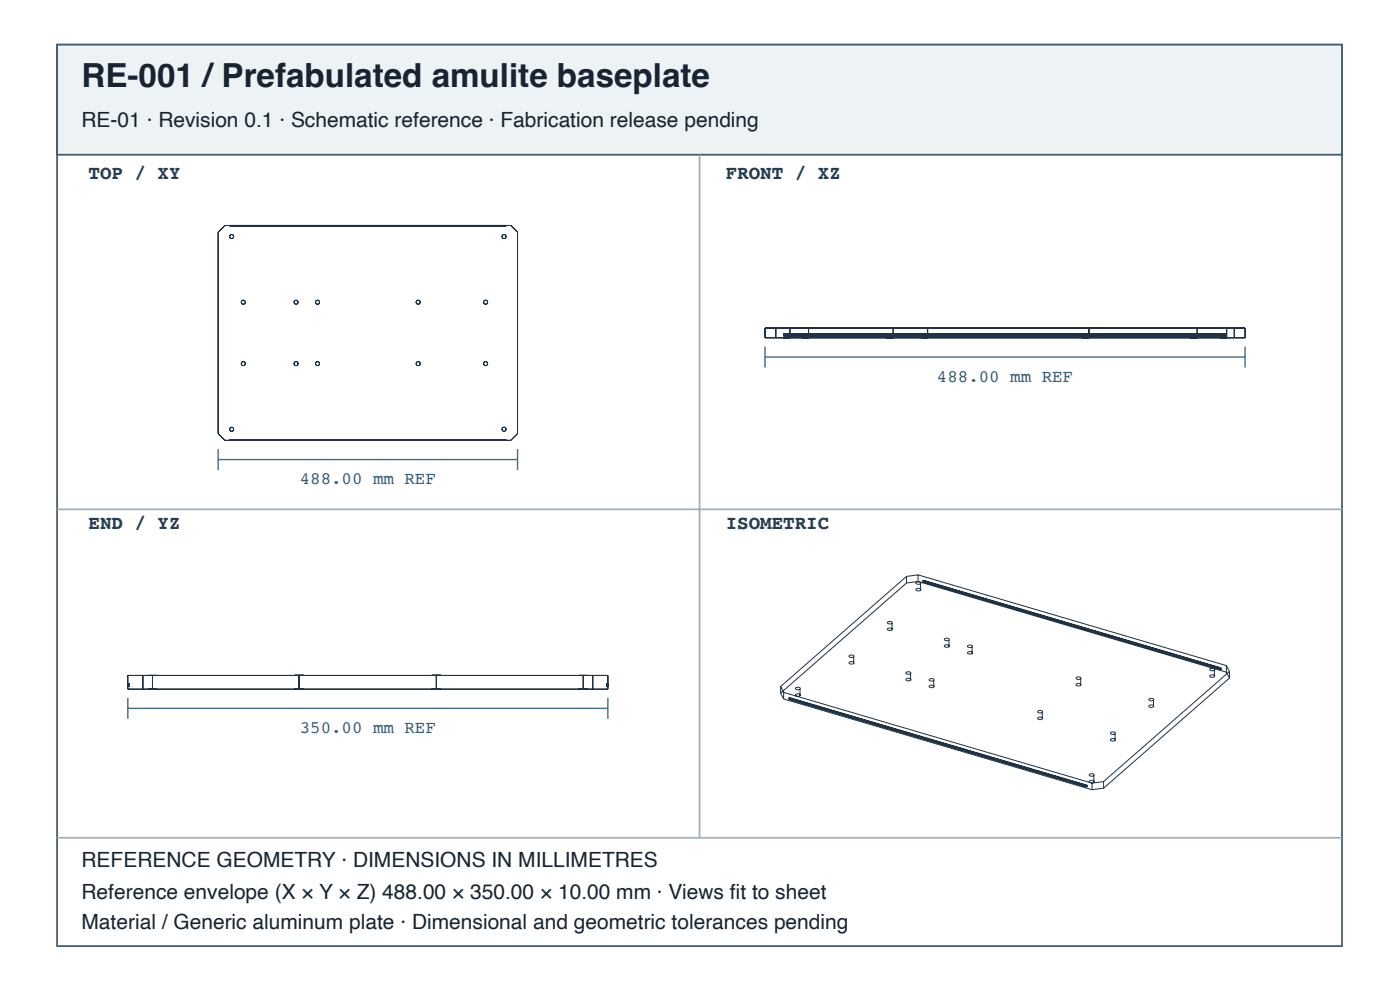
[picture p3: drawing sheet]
<svg xmlns="http://www.w3.org/2000/svg" width="297mm" height="210mm" viewBox="0 0 297 210" stroke-linecap="round" stroke-linejoin="round" font-family="sans-serif">
<path d="M12.1 9.5h272.6v191.1h-272.6z" fill="none" stroke="#405a70" stroke-width=".37"/>
<path d="M12.1 9.5h272.6v23.3h-272.6z" fill="#edf2f5"/>
<path d="M12.1 9.5h272.6v23.3h-272.6z" fill="none" stroke="#405a70" stroke-width=".37"/>
<path d="M148.4 32.8v144.8M12.1 108h272.6M12.1 177.6h272.6" fill="none" stroke="#9daebc" stroke-width=".37"/>
<g fill="none" stroke="#203246" stroke-width=".21">
<path d="M47.7 47.8h60.7l1.4 1.4v42.7l-1.4 1.5h-60.7l-1.4-1.5v-42.7zM48.8 47.8v.1h58.5v-.1M162.3 69.5h101.8v2.1h-101.8zM164.6 69.5v2.1M166.2 71.6h1.4zM166.2 69.5h1.4zM166.3 70.8h93.9v.4h-93.9zM167.6 69.5v2.1M170.2 71.6h1.3zM170.2 69.5h1.3zM171.5 69.5v2.1M188.1 71.6h1.4z"/>
<path d="M188.1 69.5h1.4zM189.5 69.5v2.1M195.4 71.6h1.4zM195.4 69.5h1.4zM196.8 69.5v2.1M229.7 71.6h1.3zM229.7 69.5h1.3zM231 69.5v2.1M252.6 71.6h1.4zM252.6 69.5h1.4zM254 69.5v2.1M258.9 71.6h1.3z"/>
<path d="M258.9 69.5h1.3zM260.2 69.5v2.1M261.8 69.5v2.1M48.8 93.4v-.2h58.5v.2M180.1 139l.5-.1 .6 .1a.54 .54 0 0 1-.6 .4 .54 .54 0 0 1-.5-.4zM181.1 139.3v1.4M188.3 133.3l.5-.2 .5 .2a.54 .54 0 0 1-.5 .4 .54 .54 0 0 1-.5-.4zM188.3 131.9l.5-.2 .5 .2a.54 .54 0 0 1-.5 .4 .54 .54 0 0 1-.5-.4zM189.3 132.1v1.4M192.3 122.2v1.4M192.3 123.6l-26.7 23.4M192.3 122.2l-26.7 23.4"/>
<path d="M194.3 124.9l.5-.2 .5 .2a.54 .54 0 0 1-.5 .4 .54 .54 0 0 1-.5-.4zM194.3 123.5l.5-.2 .5 .2a.54 .54 0 0 1-.5 .4 .54 .54 0 0 1-.5-.4zM194.8 123.3l-2.5 .3M194.8 123.3l65.4 19.2M194.8 121.9l-2.5 .3M194.8 121.9l65.4 19.2M194.8 121.9v1.4M195.3 123.7v1.4M195.8 123.4l63.2 18.6M195.8 123.1l63.2 18.6M195.8 123.1v.3M195.9 123.3l63.2 18.6"/>
<path d="M195.9 123l63.2 18.6M195.9 123v.3M195.9 123.3l-.1 .1M195.9 123l-.1 .1M200.4 136.9l.5-.2 .5 .2a.54 .54 0 0 1-.5 .3 .54 .54 0 0 1-.5-.3zM200.4 135.5l.5-.2 .5 .2a.54 .54 0 0 1-.5 .3 .54 .54 0 0 1-.5-.3zM201.3 135.7v1.4M205.3 138.3l.5-.2 .5 .2a.54 .54 0 0 1-.5 .4 .54 .54 0 0 1-.5-.4zM205.3 136.9l.5-.2 .5 .2a.54 .54 0 0 1-.5 .4 .54 .54 0 0 1-.5-.4zM206.2 137.1v1.4M27.1 143.2h101.9v2.9h-101.9zM27.1 144.9h.3v.6h-.3"/>
<path d="M30.3 143.2v2.9M31.4 146.1h1.9zM31.4 143.2h1.9zM32.4 143.2v2.9M62.5 146.1h1.9zM62.5 143.2h1.9zM63.5 143.2v2.9M91.6 146.1h1.9zM91.6 143.2h1.9zM92.6 143.2v2.9M122.8 146.1h1.9zM122.8 143.2h1.9z"/>
<path d="M123.7 143.2v2.9M125.8 143.2v2.9M129 144.9h-.3v.6h.3M165.6 145.6v1.4M165.6 147l.7 1.2M165.6 145.6l.7 1.2M166.3 146.8v1.4M166.3 148.2l65.4 19.2M166.3 146.8l65.4 19.2M167.4 148v.2M167.4 148l63.2 18.5M167.4 148.2l63.2 18.6"/>
<path d="M167.5 147.9l-.1 .1M167.5 147.9v.3M167.5 148.2h-.1M167.5 147.9l63.1 18.6M167.5 148.2l63.1 18.6M168.8 147.3l.5-.2 .5 .2a.54 .54 0 0 1-.5 .3 .54 .54 0 0 1-.5-.3zM168.8 145.9l.5-.2 .5 .2a.54 .54 0 0 1-.5 .3 .54 .54 0 0 1-.5-.3zM169.7 146.1v1.4M180.1 140.4l.5-.1 .6 .1a.54 .54 0 0 1-.6 .4 .54 .54 0 0 1-.5-.4zM192.2 144l.5-.2 .5 .2a.54 .54 0 0 1-.5 .4 .54 .54 0 0 1-.5-.4zM192.2 142.6l.5-.2 .5 .2a.54 .54 0 0 1-.5 .4 .54 .54 0 0 1-.5-.4zM193.2 142.8v1.4"/>
<path d="M197.1 145.4l.5-.1 .5 .1a.54 .54 0 0 1-.5 .4 .54 .54 0 0 1-.5-.4zM197.1 144l.5-.1 .5 .1a.54 .54 0 0 1-.5 .4 .54 .54 0 0 1-.5-.4zM198.1 144.3v1.4M220.2 152.2l.5-.2 .5 .2a.54 .54 0 0 1-.5 .4 .54 .54 0 0 1-.5-.4zM220.2 150.8l.5-.2 .5 .2a.54 .54 0 0 1-.5 .4 .54 .54 0 0 1-.5-.4zM221.1 151v1.4M228.3 145.1l.5-.2 .5 .2a.54 .54 0 0 1-.5 .4 .54 .54 0 0 1-.5-.4zM228.3 143.7l.5-.2 .5 .2a.54 .54 0 0 1-.5 .4 .54 .54 0 0 1-.5-.4zM229.3 143.9v1.4M235.6 156.8l.5-.2 .5 .2a.54 .54 0 0 1-.5 .3 .54 .54 0 0 1-.5-.3zM235.6 155.4l.5-.2 .5 .2a.54 .54 0 0 1-.5 .3 .54 .54 0 0 1-.5-.3zM236.6 155.6v1.4"/>
<path d="M243.7 149.6l.6-.2 .5 .2a.54 .54 0 0 1-.6 .4 .54 .54 0 0 1-.5-.4zM243.7 148.2l.6-.1 .5 .1a.54 .54 0 0 1-.6 .4 .54 .54 0 0 1-.5-.4zM244.7 148.5v1.4M256.7 143.3l.5-.2 .5 .2a.54 .54 0 0 1-.5 .3 .54 .54 0 0 1-.5-.3zM256.7 141.9l.5-.2 .5 .2a.54 .54 0 0 1-.5 .3 .54 .54 0 0 1-.5-.3zM257.6 142.1v1.4M259 141.7v.3M259.1 141.6l-.1 .1M259.1 141.9l-.1 .1M259.1 141.6v.3M260.2 141.1v1.4M260.2 142.5l.6 1.3"/>
<path d="M260.2 141.1l.6 1.3M260.8 143.8l-26.7 23.3M260.8 142.4l-26.7 23.3M260.8 142.4v1.4M230.6 166.5v.3M230.6 166.5h.1M230.6 166.8h.1M231.1 165.6l.5-.2 .5 .2a.54 .54 0 0 1-.5 .4 .54 .54 0 0 1-.5-.4zM231.1 164.2l.5-.2 .5 .2a.54 .54 0 0 1-.5 .4 .54 .54 0 0 1-.5-.4zM231.7 166v1.4M232.1 164.4v1.4M234.1 167.1l-2.4 .3"/>
<path d="M234.1 165.7l-2.4 .3M234.1 165.7v1.4"/>
<circle cx="49.1" cy="50.1" r=".43"/>
<circle cx="106.9" cy="50.1" r=".43"/>
<circle cx="51.6" cy="64.1" r=".43"/>
<circle cx="51.6" cy="77.1" r=".43"/>
<circle cx="62.8" cy="64.1" r=".43"/>
<circle cx="62.8" cy="77.1" r=".43"/>
<circle cx="67.4" cy="64.1" r=".43"/>
<circle cx="67.4" cy="77.1" r=".43"/>
<circle cx="88.7" cy="64.1" r=".43"/>
<circle cx="88.7" cy="77.1" r=".43"/>
<circle cx="103" cy="64.1" r=".43"/>
<circle cx="103" cy="77.1" r=".43"/>
<circle cx="49.1" cy="91" r=".43"/>
<circle cx="106.9" cy="91" r=".43"/>
</g>
<path d="M162.3 73.5v4.4M162.3 75.7h101.8M264.1 73.5v4.4M46.3 95.2v4.5M46.3 97.4h63.5M109.8 95.2v4.5M27.1 148v4.4M27.1 150.2h101.9M129 148v4.4" fill="none" stroke="#466b86" stroke-width=".3"/>
<text font-size="7" fill="#182431" x="17.3" y="18.4">RE-001 /Prefabulated amulite baseplate</text>
<g font-size="4.4" fill="#182431">
<text x="17.3" y="26.9">RE-01 · Revision 0.1 · Schematic reference · Fabrication release pending</text>
<text x="17.3" y="183.9">REFERENCE GEOMETRY · DIMENSIONS IN MILLIMETRES</text>
<text x="17.3" y="190.6">Reference envelope (X × Y × Z) 488.00 × 350.00 × 10.00 mm · Views fi t to sheet</text>
<text x="17.3" y="196.9">Material / Generic aluminum plate · Dimensional and geometric tolerances pending</text>
</g>
<g font-size="4.1" fill="#263d52">
<text x="18.8" y="38">TOP / XY</text>
<text x="154" y="38">FRONT / XZ</text>
<text x="18.8" y="112.1">END / YZ</text>
<text x="154" y="112.1">ISOMETRIC</text>
</g>
<g font-size="3.7" fill="#335b78">
<text x="198.8" y="80.9">488.00 mm REF</text>
<text x="63.6" y="102.6">488.00 mm REF</text>
<text x="63.6" y="155.4">350.00 mm REF</text>
</g>
</svg>
